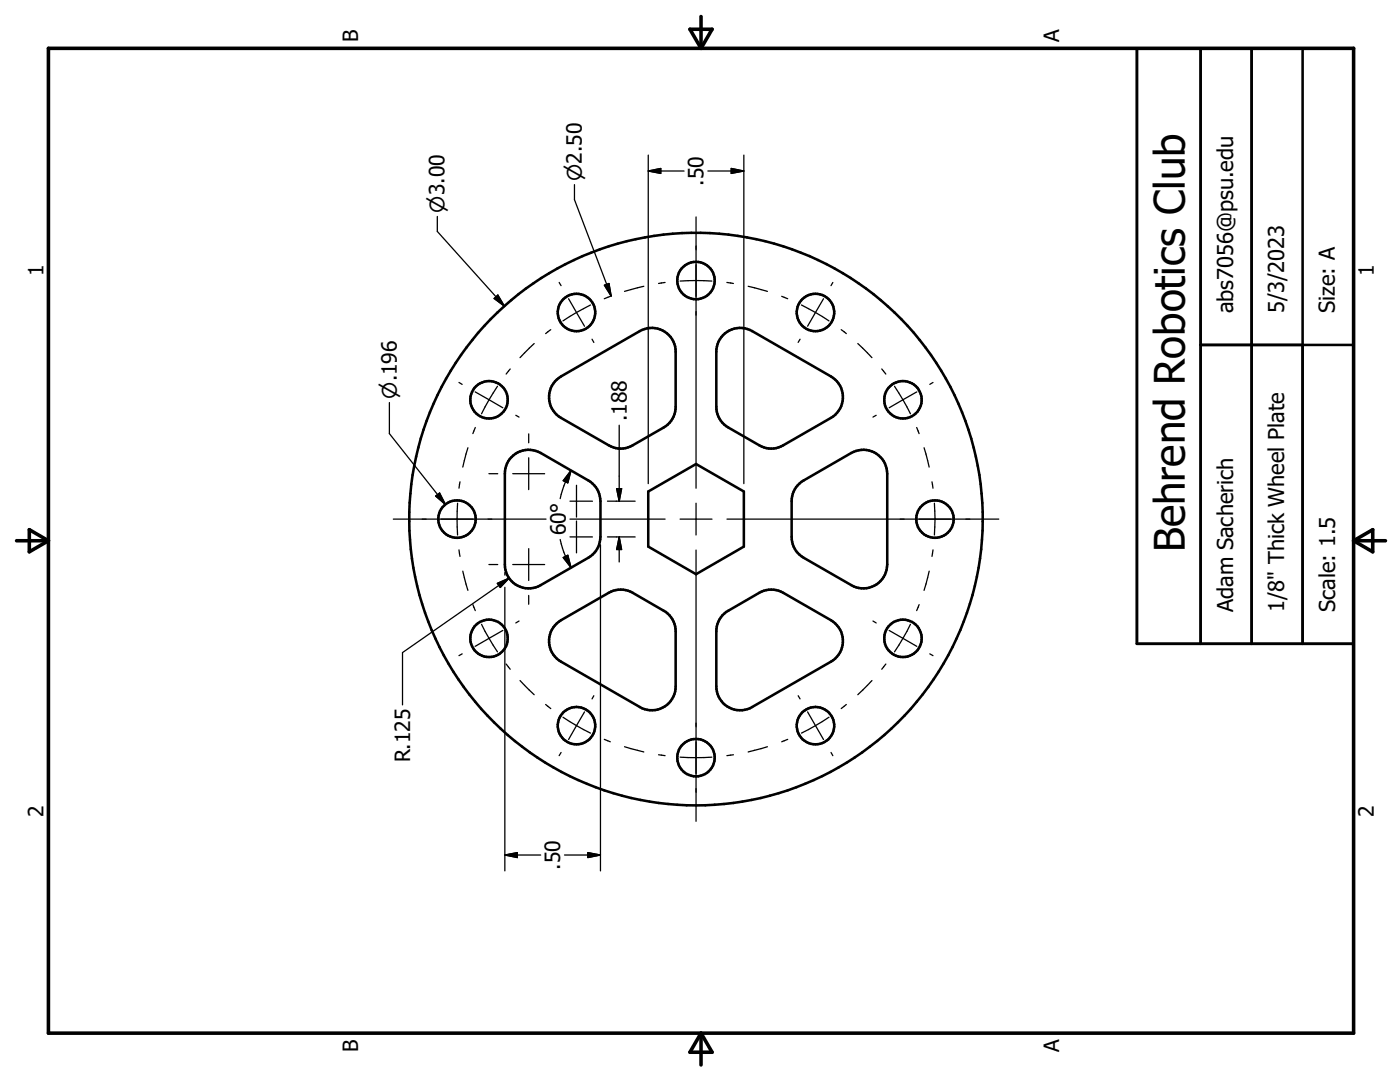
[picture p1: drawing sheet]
<svg xmlns="http://www.w3.org/2000/svg" width="279mm" height="216mm" viewBox="0 0 279 216" stroke-linecap="round" stroke-linejoin="round" font-family="sans-serif">
<g fill="none" stroke="#000" stroke-width=".51">
<path d="M226.9 9.6h43.2v118.9h-43.2zM239.6 9.6v118.9M249.8 9.6v118.9M260 9.6v118.9M97.9 63.7a57.2 57.2 0 0 1 83.6 1.7 57.2 57.2 0 0 1-7.4 83.3 57.2 57.2 0 0 1-82.6-13.2 57.1 57.1 0 0 1 6.4-71.8zM110.8 76.1l1.1-1 15.8-9a4.8 4.8 0 0 1 7.1 4.1v11a4.8 4.8 0 0 1-2.3 4.1l-6.2 3.6a4.7 4.7 0 0 1-4.8 0l-9.6-5.5a4.8 4.8 0 0 1-1.1-7.3zM144.3 66.9a4.8 4.8 0 0 1 5.8-.8l15.7 9a4.8 4.8 0 0 1 0 8.3l-9.5 5.5a4.7 4.7 0 0 1-4.8 0l-6.2-3.6a4.8 4.8 0 0 1-2.3-4.1v-11.5l.4-1.6zM239.6 68.8h30.5M102.1 91.2a4.8 4.8 0 0 1 5.8-.8l9.5 5.5a4.8 4.8 0 0 1 2.4 4.1v7.1a4.9 4.9 0 0 1-2.4 4.2l-9.5 5.5a4.8 4.8 0 0 1-7.1-4.2v-18.6l.4-1.5zM129.4 98.1l9.5-5.5 9.5 5.5v11l-9.5 5.5-9.5-5.5zM159.2 96.8l1.2-.9 9.5-5.5a4.8 4.8 0 0 1 7.2 4.1v18.1a4.8 4.8 0 0 1-7.2 4.2l-9.5-5.5a4.8 4.8 0 0 1-2.4-4.2v-7.6l.4-1.4zM111.1 124.4l.8-.6 9.6-5.5a4.8 4.8 0 0 1 4.8 0l6.2 3.6a4.7 4.7 0 0 1 2.3 4.1v11a4.8 4.8 0 0 1-7.1 4.1l-15.8-9.1a4.7 4.7 0 0 1-.8-7.6z"/>
<path d="M144.2 122.8l.7-.7 6.6-3.8a4.8 4.8 0 0 1 4.8 0l9.5 5.5a4.8 4.8 0 0 1 0 8.2l-15.7 9.1a4.8 4.8 0 0 1-7.1-4.1v-11.5l.4-1.5z"/>
<circle cx="138.9" cy="56" r="3.7"/>
<circle cx="97.6" cy="79.8" r="3.7"/>
<circle cx="115.1" cy="62.4" r="3.7"/>
<circle cx="162.8" cy="62.4" r="3.7"/>
<circle cx="180.2" cy="79.8" r="3.7"/>
<circle cx="91.2" cy="103.6" r="3.7"/>
<circle cx="186.6" cy="103.6" r="3.7"/>
<circle cx="97.6" cy="127.4" r="3.7"/>
<circle cx="180.2" cy="127.4" r="3.7"/>
<circle cx="115.1" cy="144.8" r="3.7"/>
<circle cx="138.9" cy="151.2" r="3.7"/>
<circle cx="162.7" cy="144.8" r="3.7"/>
</g>
<path d="M9.7 9.6h260.4v196.6h-260.4zM137.7 5.8h4.4l-2.2 3.8zM139.9 3.3v6.3M3.3 107.9h6.4M5.8 105.7l3.9 2.2-3.9 2.2zM270.1 107.9h6.4M270.1 107.9l3.9-2.2v4.4zM139.9 206.2v6.3M139.9 206.2l2.2 3.8h-4.4z" fill="none" stroke="#000" stroke-width=".71"/>
<g fill="none" stroke="#000" stroke-width=".25">
<path d="M114.6 36.8v3l7.4 19.3M129.4 34.1h7.1M129.4 34.1l2.5-.5v1zM129.4 30.9v65.6M141.3 34.1h7.1M145.9 33.6l2.5 .5-2.5 .5zM148.4 30.9v65.6M87.3 43.2v3l13.4 14.9M98.6 59.6l.8-.7 1.3 2.2zM111.6 56.4l.4 .6M113.5 59.6l1.6 2.8M120.6 56.9l.9-.3 .5 2.5z"/>
<path d="M121.8 59.1l-1.2 .5M128.5 57.1l-3.9 1M132.7 56.4l-1.3 .2M135.7 56.1l3.2-.1 3.2 .1M138.9 43.3v54.1M145.1 56.4l1.3 .2M149.3 57.1l3.9 1M156 59.1l1.2 .5M164.3 59.6l-1.6 2.8M166.2 56.4l-.4 .6M91.6 76.3l.6 .4M94.8 78.2l2.8 1.6"/>
<path d="M97.6 79.8l2.7 1.6M97.6 79.8l-1.5 2.8M99.3 77.1l-1.7 2.7M101.8 73.6l-.8 1M106.6 68.5l-2.8 2.9M109.9 65.8l-1 .8M115.1 62.4l1.6 2.7M115.1 62.4l-2.7 1.6M117.9 60.9l-2.8 1.5M118.2 67.7l.3 .6M159.7 67.7l-.4 .6M159.9 60.9l2.8 1.5"/>
<path d="M162.7 62.4l-1.5 2.7M162.7 62.4l2.7 1.6M167.9 65.8l1 .8M171.2 68.5l2.8 2.9M176 73.6l.8 1M178.5 77.1l1.7 2.7M180.2 79.8l-2.8 1.6M180.2 79.8l1.5 2.8M183 78.2l-2.8 1.6M186.2 76.3l-.6 .4M77.7 80.3v6.2l11.2 14.1M86.9 99l.8-.6 1.2 2.2z"/>
<path d="M91.8 96.1l-.2 1.3M93.4 89.3l-1 3.9M94.9 85.3l-.5 1.2M97.6 94.5h1.7M102.3 94.5h6.4M102.9 82.9l.7 .3M105.5 86.6v1.7M105.5 91.3v6.4M114 93.9a19.8 19.8 0 0 0-2.2 5.6M114 93.9l-.7 2.4-.9-.4zM115.1 96.8v6.4M123.1 97.5h1l-.5 2.5z"/>
<path d="M123.6 84.8v15.2M174.9 82.9l-.7 .3M182.9 85.3l.5 1.2M184.4 89.3l1 3.9M186 96.1l.2 1.3M78.5 103.6h30.5M91.3 100.4l-.1 3.2 .1 3.2M91.6 109.7l.2 1.3M92.4 114l1 3.8M97.6 112.6h1.7M99.3 116.4l2.3-1-1.8 1.8zM100.8 114.2v.6"/>
<path d="M100.8 117.2v8.2M101.6 115.4l-21.3 14.8v10.4M102.3 112.6h6.4M105.5 109.5v6.3M105.5 118.8v1.8M111.8 107.6l.2 .9a19.3 19.3 0 0 0 2 4.8M112.4 111.3l.9-.5 .7 2.5zM113.8 103.6h18.9M113.8 100h4.4M113.8 107.1h4.4M115.1 104v6.3M119.8 108.7v65.1"/>
<path d="M121.2 100h5.6M121.2 107.1h5.6M123.6 107.1v5M123.6 107.1l.5 2.6h-1zM135.7 103.6h6.4M138.9 100.4v6.4M138.9 109.8v54.1M145.1 103.6h54.2M185.4 114l-1 3.8M186.2 109.7l-.2 1.3M186.5 100.4l.1 3.2-.1 3.2M92.2 130.5l-.6 .3"/>
<path d="M94.4 120.6l.5 1.2M96.1 124.6l1.5 2.8 1.7 2.7M100.3 125.8l-5.5 3.2M100.8 125.7v48.1M101 132.5l.8 1M103.6 123.9l-.7 .4M103.8 135.8l2.8 2.8M118.5 138.8l-.3 .7M159.3 138.8l.4 .7M174 135.8l-2.8 2.8M174.2 123.9l.7 .4M176.8 132.5l-.8 1"/>
<path d="M177.4 125.8l2.8 1.6M180.2 127.4l2.8 1.6M180.2 127.4l-1.7 2.7M181.7 124.6l-1.5 2.8M183.4 120.6l-.5 1.2M185.6 130.5l.6 .3M108.9 140.6l1 .8M112 150.1l-.4 .7M112.4 143.1l2.7 1.7M115.1 144.8l-1.6 2.8M115.1 144.8l2.8 1.5M116.7 142l-1.6 2.8"/>
<path d="M120.6 147.5l1.2 .5M124.6 149l3.9 1M131.4 150.6l1.3 .2M135.7 151.1l3.2 .1 3.2-.1M146.4 150.6l-1.3 .2M153.2 149l-3.9 1M157.2 147.5l-1.2 .5M161.2 142l1.5 2.8M162.7 144.8l1.6 2.8M162.7 144.8l-2.8 1.5M165.4 143.1l-2.7 1.7M165.8 150.1l.4 .7"/>
<path d="M168.9 140.6l-1 .8M100.8 170.6h7.1M100.8 170.6l2.4-.5v1zM112.7 170.6h7.1M117.3 170.1l2.5 .5-2.5 .5z"/>
</g>
<path d="M129.4 34.1l2.5-.5v1zM145.9 33.6l2.5 .5-2.5 .5zM98.6 59.6l.8-.7 1.3 2.2zM120.6 56.9l.9-.3 .5 2.5zM86.9 99l.8-.6 1.2 2.2zM114 93.9l-.7 2.4-.9-.4zM123.1 97.5h1l-.5 2.5zM99.3 116.4l2.3-1-1.8 1.8zM112.4 111.3l.9-.5 .7 2.5zM123.6 107.1l.5 2.6h-1zM100.8 170.6l2.4-.5v1zM117.3 170.1l2.5 .5-2.5 .5z" fill="#000" stroke="#000" stroke-width=".25"/>
<text font-size="8.4" x="236.5" y="110.1" transform="rotate(-90 236.5 110.1)">Behrend Robotics Club</text>
<g font-size="4.4">
<text x="246.1" y="62.5" transform="rotate(-90 246.1 62.5)">abs7056@psu.edu</text>
<text x="256.3" y="62.5" transform="rotate(-90 256.3 62.5)">5/3/2023</text>
<text x="266.4" y="62.5" transform="rotate(-90 266.4 62.5)">Size: A</text>
<text x="246.1" y="122.1" transform="rotate(-90 246.1 122.1)">Adam Sacherich</text>
<text x="256.3" y="122.1" transform="rotate(-90 256.3 122.1)">1/8&quot; Thick Wheel Plate</text>
<text x="266.4" y="122.1" transform="rotate(-90 266.4 122.1)">Scale: 1.5</text>
</g>
<g font-size="4.2">
<text x="71.5" y="8.3" transform="rotate(-90 71.5 8.3)">B</text>
<text x="211.4" y="8.4" transform="rotate(-90 211.4 8.4)">A</text>
<text x="140.4" y="37" transform="rotate(-90 140.4 37)">.50</text>
<text x="8.7" y="55.1" transform="rotate(-90 8.7 55.1)">1</text>
<text x="274.2" y="55.1" transform="rotate(-90 274.2 55.1)">1</text>
<text x="125.1" y="84.1" transform="rotate(-90 125.1 84.1)">.188</text>
<text x="112.9" y="106.8" transform="rotate(-90 112.9 106.8)">60°</text>
<text x="81.9" y="152.1" transform="rotate(-90 81.9 152.1)">R.125</text>
<text x="8.7" y="163" transform="rotate(-90 8.7 163)">2</text>
<text x="274.2" y="163" transform="rotate(-90 274.2 163)">2</text>
<text x="111.8" y="173.5" transform="rotate(-90 111.8 173.5)">.50</text>
<text x="71.5" y="209.9" transform="rotate(-90 71.5 209.9)">B</text>
<text x="211.4" y="210" transform="rotate(-90 211.4 210)">A</text>
</g>
<g font-size="4">
<text x="116.1" y="36.1" transform="rotate(-90 116.1 36.1)">n2.50</text>
<text x="88.7" y="42.4" transform="rotate(-90 88.7 42.4)">n3.00</text>
<text x="79.2" y="79.5" transform="rotate(-90 79.2 79.5)">n.196</text>
</g>
</svg>
